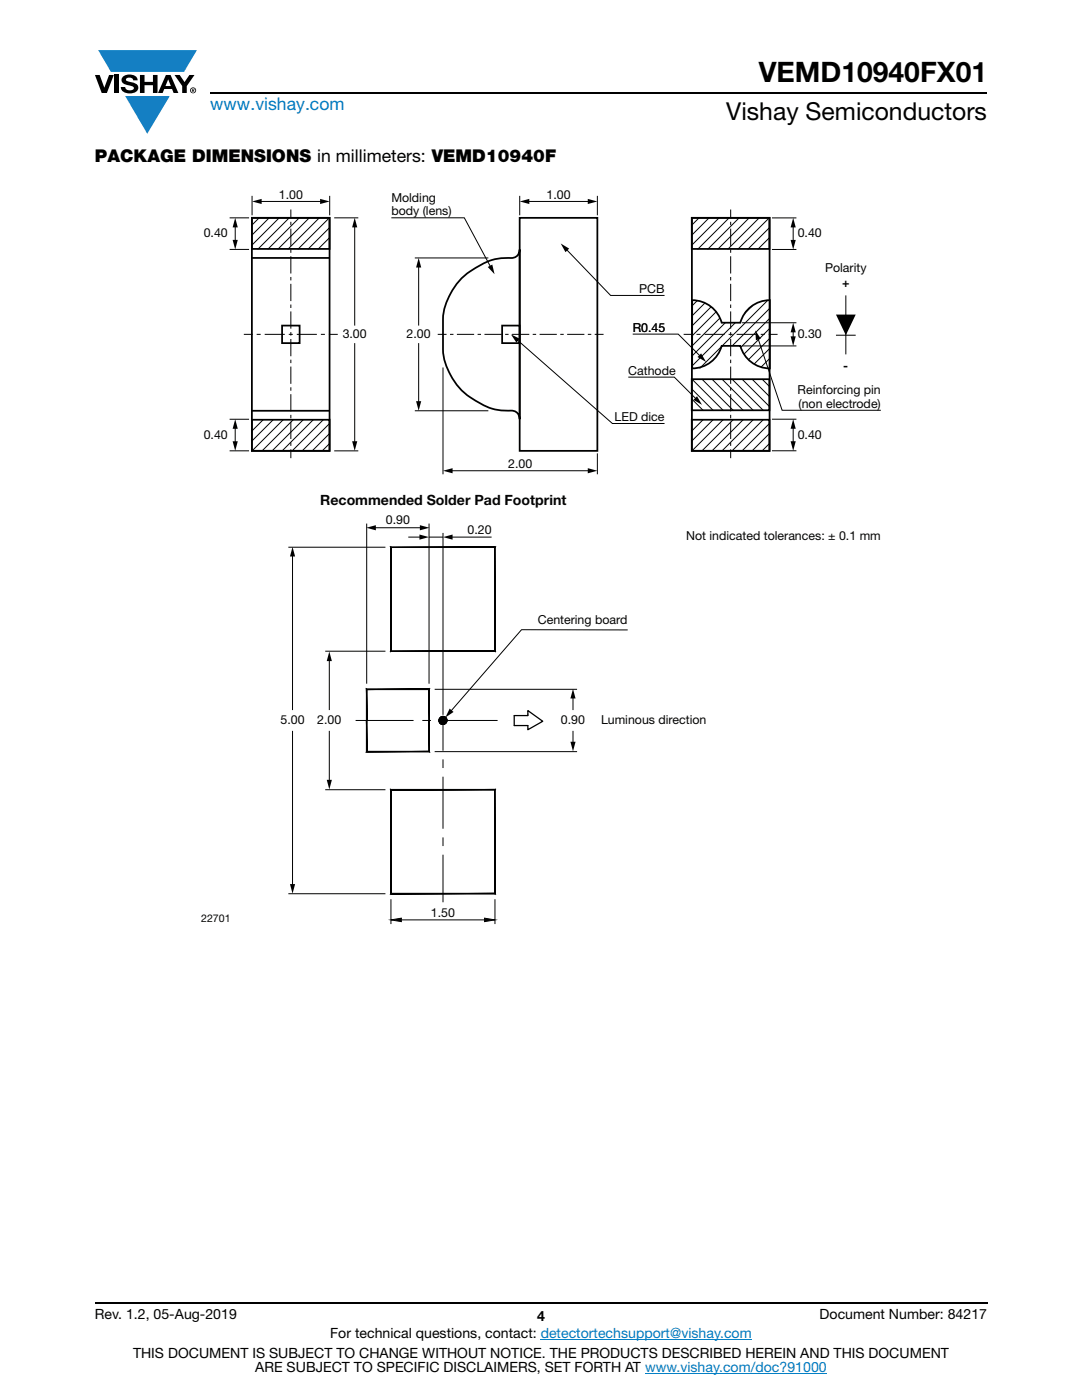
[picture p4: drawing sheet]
<svg xmlns="http://www.w3.org/2000/svg" width="216mm" height="279mm" viewBox="0 0 216 279" stroke-linecap="round" stroke-linejoin="round" font-family="sans-serif">
<g fill="#147fc3">
<path d="M19.6 10h19.7l-2.6 4.3h-1.1h-13.5z"/>
<path d="M25 19.2h8.9l-4.5 7.5z"/>
</g>
<g fill="#000">
<path d="M18.9 15h1l.9 2.5 1-2.5h.9l-1.4 3.6h-1zM22.9 15h.9v3.6h-.9zM24.6 15.3a2.1 2.1 0 0 1 2.8 .3l.1 .4h-.9a.79 .79 0 0 0-.7-.5 .79 .79 0 0 0-.8 .4l.3 .3 1 .2a1.08 1.08 0 0 1 1.2 1 1.08 1.08 0 0 1-1.1 1.2 1.73 1.73 0 0 1-2.4-1.2h.9a.96 .96 0 0 0 .8 .6 .96 .96 0 0 0 .9-.4 1.31 1.31 0 0 0-1.2-.6 1.03 1.03 0 0 1-1.1-.6 1.03 1.03 0 0 1 .2-1.1zM27.9 15h.9v1.3h1.7v-1.3h.9v3.6h-.9v-1.6h-1.7v1.6h-.9zM34.8 15h1.1l.9 1.4 1-1.4h1l-1.5 2.2v1.4h-.9v-1.4z"/>
<path d="M33.6 15.9l.5 1.3h-1.1zM33.1 15l-1.6 3.6h1l.3-.8h1.5l.3 .8h1l-1.6-3.6z"/>
<path d="M38.4 17.8h.2v.2h-.2zM38.3 17.7v.7h.1v-.3l.4 .3-.2-.3 .2-.2-.1-.2z"/>
<path d="M38.1 18a.46 .46 0 0 1 .9 0 .46 .46 0 0 1-.9 0zM37.9 18a.6 .6 0 0 0 1.2 0 .6 .6 0 0 0-1.2 0z"/>
</g>
<path d="M42 18.6h155M18.9 260h178.1" fill="none" stroke="#000" stroke-width=".36"/>
<path d="M107.9 267.3h42.1M128.7 274h36.3" fill="none" stroke="#007ec4" stroke-width=".2"/>
<path d="M40.1 37.6h135.7v146.8h-135.7z" fill="#fff"/>
<g fill="none" stroke="#000" stroke-width=".2">
<path d="M57.5 109.2h19.4M58.4 110.7v31M73.2 104.5v31.9M74.7 105.3h9.4M85.6 104.5v31.9M88.4 106.4v36.3M64.9 130h12M65.7 131.6v10.1M58.4 145.9v30.9M64.9 157.6h12M65.7 145.9v10.1M71 143.8h11.5"/>
<path d="M84.3 143.8h1.7M87.7 143.8h11.6M88.4 143.8v6M88.4 151.6v1.7M88.4 155v10.4M57.5 178.4h19.4M78 179.5v4.9M88.4 167.1v1.7M88.4 170.6v9.5M98.8 179.5v4.9M80.1 183.6h16.6"/>
</g>
<path d="M58.4 109.1l.5 2h-1zM73.1 105.3l1.9-.5v1zM83.8 104.8l1.9 .5-1.9 .5zM65.7 130l.5 1.9h-1zM65.2 155.6h1l-.5 1.9zM57.9 176.4h1l-.5 2z" fill="#000"/>
<path d="M78 183.6l2.1-.4v.7z" fill="#040503"/>
<path d="M78 183.6l2.1-.4v.7z" fill="none" stroke="#000" stroke-width=".2"/>
<path d="M96.7 183.2l2.1 .4-2.1 .3z" fill="#040503"/>
<path d="M96.7 183.2l2.1 .4-2.1 .3z" fill="none" stroke="#000" stroke-width=".2"/>
<path d="M102.6 142.8h2.7v-1l3 2.1-3 1.7v-.8h-2.7z" fill="none" stroke="#000" stroke-width=".25"/>
<path d="M77.9 109.1l.2 .2 20.7-.2zM78.1 109.3l20.7-.2-.1 .2zM98.7 109.3l.1 20.7v-20.9zM98.7 109.3l.1 20.7-.1-.1zM77.9 130h20.9l-.1-.1zM77.9 130l.2-.1h20.6zM77.9 109.1v20.9l.2-.1zM77.9 109.1l.2 .2v20.6z" fill="#040503"/>
<path d="M77.9 109.1l.2 .2v20.6zM77.9 109.1l.2 20.8-.2 .1zM77.9 109.1h20.9l-20.7 .2zM78.1 109.3l20.7-.2-.1 .2zM98.7 109.3l.1 20.7-.1-.1zM98.7 109.3l.1-.2v20.9zM77.9 130l20.8-.1 .1 .1zM78.1 129.9h20.6l-20.8 .1z" fill="none" stroke="#000" stroke-width=".2"/>
<path d="M73.1 137.5v6.3h.2zM73.1 137.5l.2 .1v6.2zM73.1 137.5l.2 .1 12.4-.1zM73.3 137.6l12.4-.1-.1 .1zM85.7 137.5l-.1 .1 .1 6.2zM85.6 137.6l.1 6.2h-.1zM85.6 143.8l.1 6.3v-6.3zM85.6 143.8l.1 6.3-.1-.2zM73.1 150.1h12.6l-.1-.2zM73.1 150.1l.2-.2h12.3zM73.1 143.8v6.3l.2-.2zM73.1 143.8h.2v6.1z" fill="#040503"/>
<path d="M73.1 137.5l.2 .1v6.2zM73.1 137.5l.2 6.3h-.2zM73.1 137.5h12.6l-12.4 .1zM73.3 137.6l12.4-.1-.1 .1zM85.6 137.6l.1 6.2h-.1zM85.6 137.6l.1-.1v6.3zM73.1 143.8h.2v6.1zM73.1 143.8l.2 6.1-.2 .2zM73.1 150.1l.2-.2h12.3zM73.1 150.1l12.5-.2 .1 .2zM85.6 143.8l.1 6.3-.1-.2zM85.6 143.8h.1v6.3z" fill="none" stroke="#000" stroke-width=".2"/>
<path d="M77.9 157.5l.2 .2 20.7-.2zM78.1 157.7l20.7-.2-.1 .2zM98.8 157.5l-.1 .2 .1 20.7zM98.7 157.7l.1 20.7-.1-.1zM77.9 178.4h20.9l-.1-.1zM78.1 178.3h20.6l-20.8 .1zM77.9 157.5v20.9l.2-.1zM77.9 157.5l.2 .2v20.6z" fill="#040503"/>
<g fill="none" stroke="#000" stroke-width=".2">
<path d="M50.3 39.1v3.9M65.8 39.1v3.9M103.7 39.1v3.9M119.2 39.1v3.9M45.8 43.5h3.9M45.8 49.8h3.9M46.9 45v3.2M51.7 43.5l-1.4 1.4M51.9 40.2h12.3M53.7 43.5l-3.4 3.4M55.7 43.5l-5.4 5.4M57.7 43.5l-6.3 6.3"/>
<path d="M58 41.8v1.8M59.7 43.5l-6.3 6.3M61.7 43.5l-6.3 6.3M63.7 43.5l-6.3 6.3M65.7 43.5l-6.3 6.3M65.8 45.4l-4.4 4.4M65.8 47.4l-2.4 2.4M66.7 43.5h4.8M70.8 45v20M78.1 43.5h14.5l5.3 9.9M82.8 51.5h14.6M83.5 53v12"/>
<path d="M105.3 40.2h12.3M113 49.7l8.8 9.3h10.8M139.2 60l-1.1 1.1M139.5 43.5l-1.5 1.4M141.5 43.5l-3.5 3.4M143.5 43.5l-5.5 5.4M145.5 43.5l-6.3 6.3M145.8 41.8v1.8M147.5 43.5l-6.3 6.3M149.5 43.5l-6.3 6.3M151.5 43.5l-6.3 6.3M153.2 59.9l-13.6 13.6"/>
<path d="M153.5 43.5l-6.3 6.3M153.5 45.4l-4.3 4.4M153.6 47.4l-2.4 2.4M154 43.5h4.9M154 49.8h4.9M158.3 45v3.2M168.8 59v11.7M48.7 66.7h1.7M65.6 66.7h1.8M70.8 68.5v19.9M83.5 68.5v11.9M87.3 66.7h1.8"/>
<path d="M88.4 73.3v21.4M103.1 67.8l19.1 16.7h10.4M118.7 66.7h1.7M125.4 75.3h9.1l4.5 4.4M126.3 66.7h9l4.5 4.4M136.4 66.7h1.8M138 79.6l2.4 2.4M138 77.6l4.4 4.4M138.1 75.7l6.3 6.3M140.1 75.7l6.3 6.3M140.7 60.5l-2.6 2.6M141.9 61.2l-3.8 3.8"/>
<path d="M142.1 75.7l6.3 6.3M143 62.2l-4.9 4.8M143.7 63.5l-5.6 5.5M144.1 75.7l6.3 6.3M144.7 64.4l-6.6 6.7M146.1 75.7l6.3 6.3M146.7 64.4l-8.6 8.7M148.1 75.7l5.4 5.4M148.1 64.4h10.8M148.1 69h10.8M150.1 75.7l3.4 3.4M150.1 61l-1.6 1.6"/>
<path d="M151.2 67.4l4.9 14.5h19.7M152.1 75.7l1.4 1.4M153.4 66.7h1.8M153.6 67.5l-4.3 4.3M153.6 69.5l-3.1 3.2M153.6 71.5l-1.7 1.8M153.6 61.5l-7.5 7.5M153.6 63.5l-5.8 5.8M153.6 65.5l-5.1 5.2M158.3 66v1.5M166.8 66.9h3.9M45.8 83.7h3.9"/>
<path d="M45.8 90h3.9M46.9 85.2v3.2M52.6 83.7l-2.4 2.3M54.6 83.7l-4.3 4.3M56.6 83.7l-6.3 6.3M58 89.7v1.7M58.6 83.7l-6.3 6.3M60.6 83.7l-6.3 6.3M62.6 83.7l-6.3 6.3M64.6 83.7l-6.3 6.3M65.8 84.5l-5.5 5.5M65.8 88.5l-1.5 1.5"/>
<path d="M65.8 86.5l-3.5 3.5M66.7 90h4.8M82.8 82h14.6M90 93.9h27.6M119.2 90.5v4.2M140.4 83.7l-2.4 2.3M142.4 83.7l-4.4 4.3M144.4 83.7l-6.3 6.3M145.8 89.7v1.7M146.4 83.7l-6.3 6.3M148.4 83.7l-6.3 6.3M150.4 83.7l-6.3 6.3"/>
<path d="M152.4 83.7l-6.3 6.3M153.5 86.5l-3.4 3.5M153.5 88.5l-1.4 1.5M153.5 84.5l-5.4 5.5M154 83.7h4.9M154 90h4.9M158.3 85.2v3.2M81.5 107.2h2.5M85.6 107.2h2.8M90 107.2h8.1M86.7 137.6h28.4M114.3 139v2.7"/>
<path d="M125.2 125.7h-21.1l-14.2 16.3M77.9 157.5l.2 .2v20.6zM77.9 157.5l.2 20.8-.2 .1zM77.9 157.5h20.9l-20.7 .2zM78.1 157.7l20.7-.2-.1 .2zM86.7 150h28.4M98.7 157.7l.1 20.7-.1-.1zM98.8 157.5v20.9l-.1-20.7zM114.3 145.9v2.5M77.9 178.4l20.8-.1 .1 .1zM78.1 178.3h20.6l-20.8 .1z"/>
</g>
<g fill="none" stroke="#000" stroke-width=".25">
<path d="M88 143.1l-.3 .3M88 144.5l1.1-1.1-1.1 1.1M88.1 143.1l-.5 .4M88.2 143l-.6 .6M88.3 143l-.7 .7M88.4 143l-.8 .8M88.5 143l-.9 .8M88.5 143l-.9 .9M88.6 143l-1 .9M88.6 143l-1 1M88.7 143l-1.1 1 1.1-.9M88.7 143.1l-1 1"/>
<path d="M88.8 143.1l-1.1 1.1M88.9 143.2l-1.2 1.1M88.9 143.2l-1.1 1.1M89 143.3l-1.2 1M89 143.3l-1.1 1.1M89 144.3l-.1 .1M89.1 143.4l-1.1 1.1M89.1 144.1l-.4 .4M89.1 143.5l-1 1M89.1 144l-.5 .5M89.1 143.6l-.9 1M89.2 143.7l-.9 .9"/>
<path d="M89.2 143.9l-.7 .7M89.2 143.6l-1 1M89.2 143.8l-.8 .8"/>
<circle cx="88.4" cy="143.8" r=".78"/>
</g>
<g fill="#000">
<path d="M46.4 47.9h1l-.5 1.9zM46.9 43.5l.5 1.9h-1zM50.3 40.2l1.9-.5v1zM63.9 39.7l1.9 .5-1.9 .5zM70.8 43.5l.5 1.9h-1zM83.5 51.5l.6 1.9h-1.1zM97.3 53.3l.9-.5 .5 1.9zM103.7 40.2l1.9-.5v1zM111.9 48.6l1.7 1-.8 .7zM117.3 39.7l1.9 .5-1.9 .5zM157.8 47.9h1l-.5 1.9zM158.3 43.5l.5 1.9h-1z"/>
<path d="M101.9 66.7l1.8 .9-.7 .8zM138.4 79.8l.7-.7 1 1.7zM139.2 71.3l.7-.8 1 1.7zM150.7 65.9l1.1 1.7-1 .3zM157.8 67.1h1l-.5 1.9zM158.3 64.4l.5 1.9h-1zM166.8 62.8h3.9l-1.9 4.1zM46.4 88.1h1l-.5 1.9zM46.9 83.7l.5 1.9h-1zM70.3 88.1h1l-.5 1.9zM83 80.1h1l-.5 1.9zM88.4 93.9l1.9-.5v1.1z"/>
<path d="M117.3 93.4l1.9 .5-1.9 .6zM157.8 88.1h1l-.5 1.9zM158.3 83.7l.5 1.9h-1zM83.7 106.7l1.9 .5-1.9 .5zM88.4 107.2l1.9-.5v1zM114.3 137.5l.5 1.9h-1zM89.7 141.4l.8 .7-1.6 1.1zM113.8 148h1l-.5 1.9z"/>
</g>
<g fill="none" stroke="#000" stroke-width=".35">
<path d="M50.3 43.5h15.5v46.5h-15.5zM50.3 43.5h15.5v6.2h-15.5zM50.3 51.5h15.5M92.1 55.5a15.8 15.8 0 0 1 7.7-3.9l1.3-.1a2.45 2.45 0 0 0 2.4-.9l.2-.8v33.9v-.2a1.66 1.66 0 0 0-2.1-1.5 11.9 11.9 0 0 1-7.8-2.7 12.9 12.9 0 0 1-5.4-9.6v-6a13.3 13.3 0 0 1 3.7-8.2zM103.7 43.5h15.5v46.5h-15.5zM138 43.5h15.5v6.2h-15.5zM138.1 43.5h15.5v46.5h-15.5zM138.1 59.9a6.1 6.1 0 0 1 5.9 4.5h3.7a6.1 6.1 0 0 1 5.9-4.5v13.6a6.1 6.1 0 0 1-5.9-4.5h-3.7a6.1 6.1 0 0 1-5.9 4.5zM56.3 65h3.5v3.5h-3.5zM100.2 65h3.5v3.5h-3.5zM138 75.7h15.5v6.2h-15.5zM50.3 83.8h15.5v6.2h-15.5z"/>
<path d="M50.3 82h15.5M138 83.8h15.5v6.2h-15.5z"/>
</g>
<path d="M58 44.3v1M145.8 44.3v1M118 66.7h-1.1" fill="none" stroke="#000" stroke-width=".2" stroke-dasharray=".7 .7" stroke-linecap="butt"/>
<path d="M58 45.6v43.7M145.8 45.6v43.7M116.6 66.7h-27.1" fill="none" stroke="#000" stroke-width=".2" stroke-dasharray="3.4 .7 .7 .7" stroke-linecap="butt"/>
<path d="M64.8 66.7h-1.2M152.6 66.7h-1.2" fill="none" stroke="#000" stroke-width=".2" stroke-dasharray=".8 .8" stroke-linecap="butt"/>
<path d="M63.2 66.7h-12.4M151 66.7h-12.4" fill="none" stroke="#000" stroke-width=".2" stroke-dasharray="4 .8 .8 .8" stroke-linecap="butt"/>
<text font-size="5.6" x="151.4" y="16.4">VEMD10940FX01</text>
<text font-size="4.9" x="144.9" y="24">Vishay Semiconductors</text>
<text font-size="3.5" fill="#007ec4" x="42" y="21.9">www.vishay.com</text>
<text font-size="3.5" x="18.9" y="32.3">PACKAGE DIMENSIONS in millimeters: VEMD10940F</text>
<text font-size="2.8" fill="#040503" x="63.9" y="100.9">Recommended Solder Pad Footprint</text>
<g font-size="2.8">
<text x="18.9" y="263.3">Rev. 1.2, 05-Aug-2019</text>
<text x="107.2" y="263.6">4</text>
<text x="163.6" y="263.3">Document Number: 84217</text>
<text x="65.9" y="267.1">For technical questions, contact: detectortechsupport@vishay.com</text>
<text x="26.5" y="271">THIS DOCUMENT IS SUBJECT TO CHANGE WITHOUT NOTICE. THE PRODUCTS DESCRIBED HEREIN AND THIS DOCUMENT</text>
<text x="50.9" y="273.8">ARE SUBJECT TO SPECIFIC DISCLAIMERS, SET FORTH AT www.vishay.com/doc?91000</text>
</g>
<g font-size="2.5" fill="#040503">
<text x="55.6" y="39.7">1.00</text>
<text x="78.1" y="40.3">Molding</text>
<text x="109" y="39.7">1.00</text>
<text x="40.7" y="47.4">0.40</text>
<text x="78.1" y="43">body (lens)</text>
<text x="159.2" y="47.4">0.40</text>
<text x="127.5" y="58.4">PCB</text>
<text x="164.6" y="54.2">Polarity</text>
<text x="168" y="57.3">+</text>
<text x="68.4" y="67.5">3.00</text>
<text x="81.1" y="67.5">2.00</text>
<text x="126.3" y="66.2">R0.45</text>
<text x="159.2" y="67.5">0.30</text>
<text x="125.4" y="74.8">Cathode</text>
<text x="168.3" y="73.9">-</text>
<text x="122.6" y="84">LED dice</text>
<text x="159.2" y="78.7">Reinforcing pin</text>
<text x="159.3" y="81.4">(non electrode)</text>
<text x="40.7" y="87.6">0.40</text>
<text x="159.2" y="87.6">0.40</text>
<text x="101.4" y="93.4">2.00</text>
<text x="77" y="104.6">0.90</text>
<text x="93.3" y="106.7">0.20</text>
<text x="136.9" y="107.7">Not indicated tolerances: ± 0.1 mm</text>
<text x="107.3" y="124.5">Centering board</text>
<text x="56" y="144.5">5.00</text>
<text x="63.3" y="144.5">2.00</text>
<text x="111.9" y="144.5">0.90</text>
<text x="119.9" y="144.5">Luminous direction</text>
<text x="86" y="183.1">1.50</text>
</g>
<text font-size="2.1" fill="#040503" x="40.1" y="184">22701</text>
</svg>
